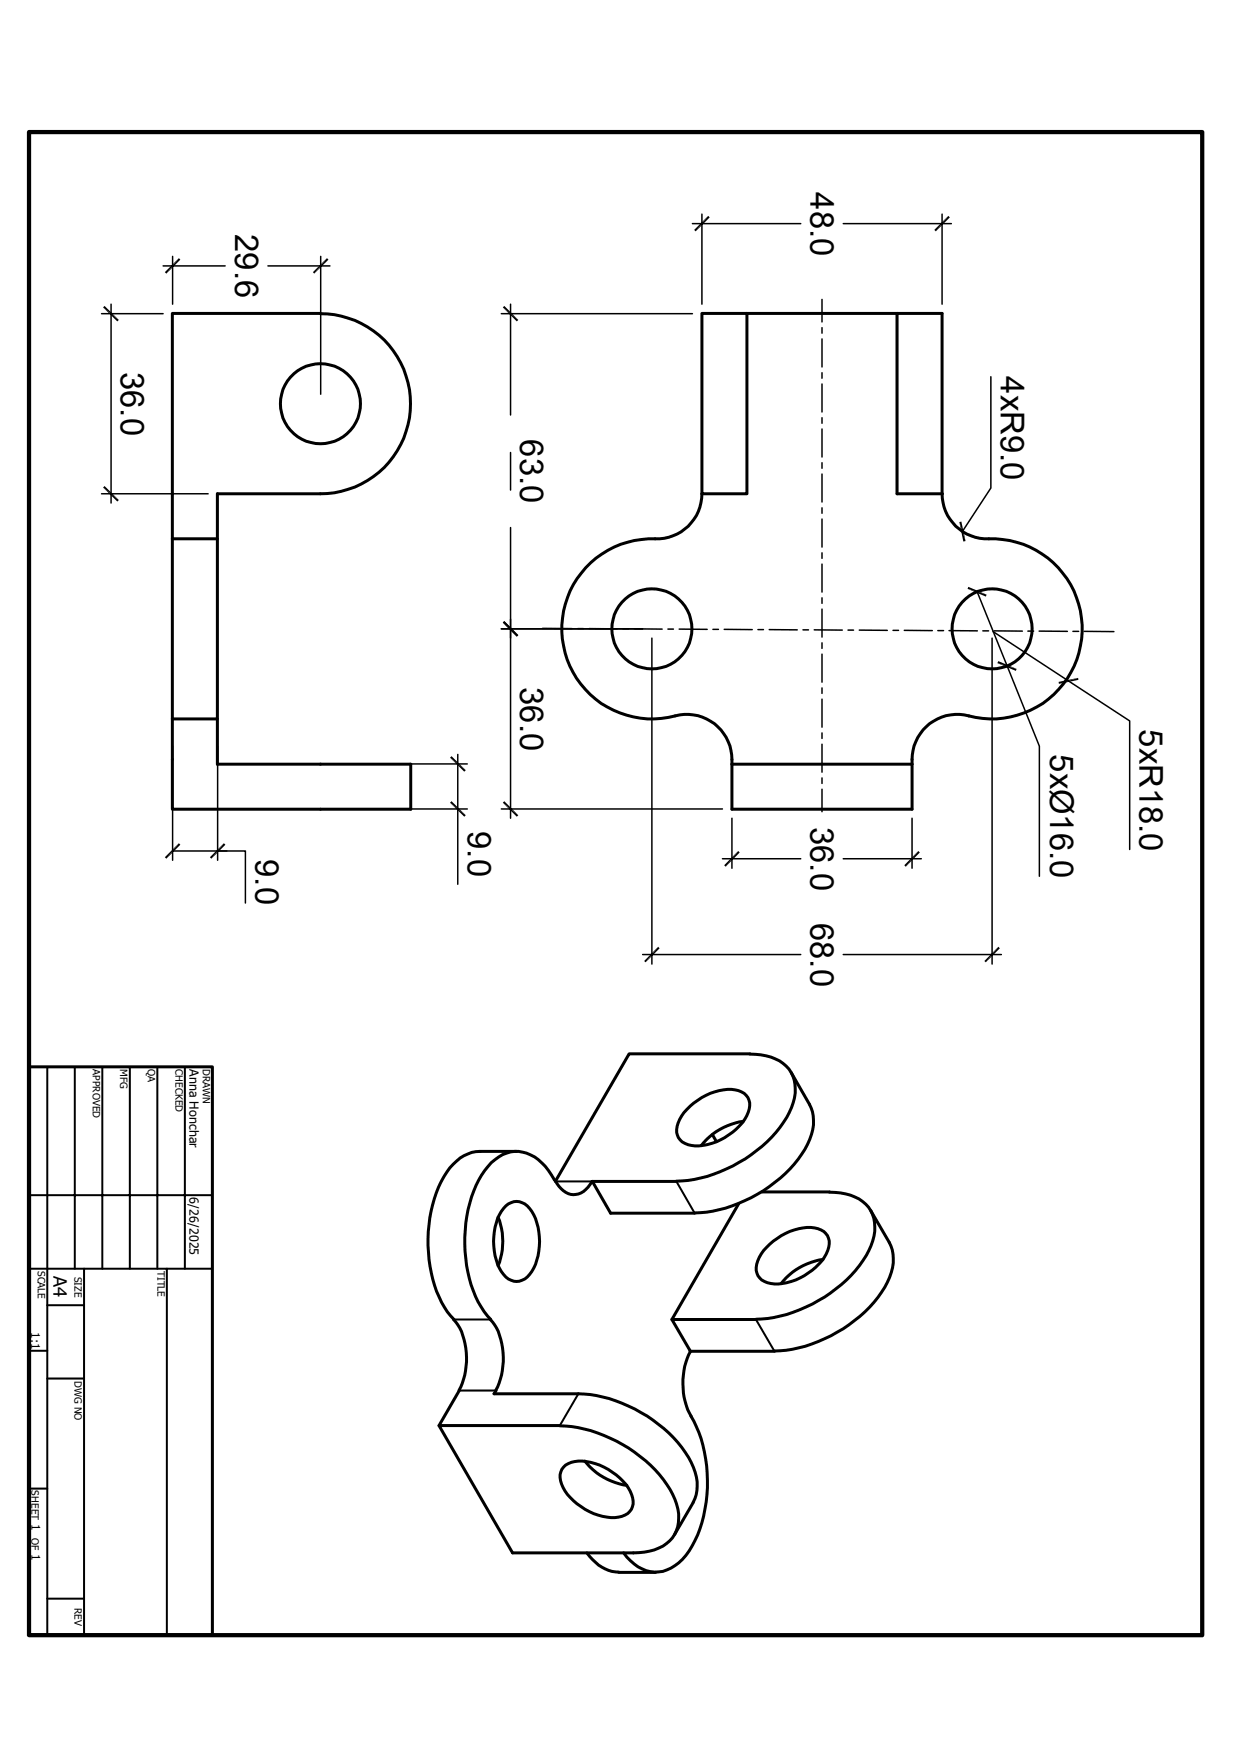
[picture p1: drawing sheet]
<svg xmlns="http://www.w3.org/2000/svg" width="210mm" height="297mm" viewBox="0 0 210 297" stroke-linecap="round" stroke-linejoin="round" font-family="sans-serif">
<g fill="none" stroke="#000" stroke-width=".51">
<path d="M54.2 53.1a15.2 15.2 0 0 1 15.3 15.2 15.2 15.2 0 0 1-15.3 15.3h-17.4v45.7h32.7v7.6h-40.3v-15.2M54.2 53h-25v38.2M118.8 53h7.6v30.6h-7.6zM126.4 53h25.4M29.2 91.2h7.6M29.2 91.2v30.5M118.8 83.6a7.8 7.8 0 0 1-7.9 7.6 15.3 15.3 0 0 0-15.7 17.4 15.3 15.3 0 0 0 19.8 12.4 7.6 7.6 0 0 1 8.9 7.5v8.4h30.4v-8.4a7.6 7.6 0 0 1 9.7-7.3 15.3 15.3 0 0 0 19.1-13.5 15.3 15.3 0 0 0-16.5-16.5 7.8 7.8 0 0 1-7.2-8.9v-29.3h-7.6v30.6h7.7M29.2 121.7h7.6M123.9 129.3h30.4M126.9 178.4h-20.4l-12.5 21.5M126.9 178.4a8.2 8.2 0 0 1 6.6 2.5 7 7 0 0 1 .1 7.4 22.6 22.6 0 0 1-11.7 10 20.9 20.9 0 0 1-7.4 1.6M4.9 180.6h31v96.1h-31z"/>
<path d="M87.4 194.9h-6.2a6.9 6.9 0 0 0-5.6 3.5 22.7 22.7 0 0 0-2.8 15.9 17 17 0 0 0 4 9M93.9 199.7a9.2 9.2 0 0 0-4.8-4.5 5.9 5.9 0 0 0-6.5 2.2 19.5 19.5 0 0 0-3.9 12 21.4 21.4 0 0 0 3.2 12.6l1.2 1.3M93.9 199.7a3.9 3.9 0 0 0 3.1 2.5 3.7 3.7 0 0 0 3.2-2.3l3.1 5.4h14.3M100.2 199.9h14.3M116.2 187.7a9.9 9.9 0 0 1 8.2-3.3 2.6 2.6 0 0 1 2.2 3.9 10.1 10.1 0 0 1-7.6 5.5 3.9 3.9 0 0 1-4.2-1.3 4 4 0 0 1 .9-4.2zM120.6 192l.6 1.2M125.8 189.8a11 11 0 0 0-7.1 4.1M133.9 181.5l3.1 5.4a7.2 7.2 0 0 1-.3 6.8 22.8 22.8 0 0 1-12.8 10.4l-2.2 .6a16.2 16.2 0 0 1-4.1 .6M84.3 206a10.9 10.9 0 0 1 0 8.2M85.6 204.1a2.73 2.73 0 0 1 4.4 .9 10.5 10.5 0 0 1 0 10.2 2.82 2.82 0 0 1-2.6 1.7 2.82 2.82 0 0 1-2.6-1.7 10.5 10.5 0 0 1 0-10.2zM125 203.7l-11.3 19.6 3.1 5.4M128.9 201.7h11.5"/>
<path d="M129.7 211.1a9.9 9.9 0 0 1 8.2-3.3 2.6 2.6 0 0 1 2.2 3.8 10.1 10.1 0 0 1-7.7 5.6 3.9 3.9 0 0 1-4.1-1.3 4 4 0 0 1 .9-4.2zM139.3 213.1a11 11 0 0 0-7.1 4.2M140.4 201.8a8.2 8.2 0 0 1 6.6 2.5 7 7 0 0 1 0 7.4 22.6 22.6 0 0 1-11.7 10 20.9 20.9 0 0 1-7.4 1.6M147.4 204.9l3.1 5.4a7.2 7.2 0 0 1-.3 6.7 22.6 22.6 0 0 1-11.7 10 20.9 20.9 0 0 1-7.4 1.6M76.8 223.3a10 10 0 0 1 2.2 7.2l-.3 2.2-.5 1.4-.5 1.2M77.7 235.3l-3.4 6M83 223.3a10 10 0 0 1 2.2 7.2l-.3 2.2-.4 1.4-.6 1.2M83.9 235.3l-.3 .6h14.3a23.9 23.9 0 0 1 18.1 9.9 9.2 9.2 0 0 1 1.8 7.2l-.5 1.3M113.7 223.3h14.2M116.8 228.7h14.3M116.8 228.7a11.9 11.9 0 0 0 .2 11M116.9 239.6a23.9 23.9 0 0 1 1.5 19.1 11.8 11.8 0 0 1-4.9 6.7 5.6 5.6 0 0 1-6.8-1.2l-1.2-1.4"/>
<path d="M94.7 241.3h-20.4l12.4 21.5h20.5a8.2 8.2 0 0 0 6.6-2.5 7 7 0 0 0 0-7.4 22.8 22.8 0 0 0-12.8-10.4l-2.1-.6a16.2 16.2 0 0 0-4.2-.6M95.4 248.3a4.8 4.8 0 0 1 4.5-.8 10.2 10.2 0 0 1 7 5.4 2.6 2.6 0 0 1-2.2 3.9 10 10 0 0 1-9.7-5.6 2.59 2.59 0 0 1 .4-2.9zM99 247.3a11 11 0 0 0 7.1 4.1M117.3 254.3l-3.1 5.4M99.3 262.8a6.9 6.9 0 0 0 5.4 3.3M104.7 266.1h6.3"/>
<circle cx="54.2" cy="68.3" r="6.8"/>
<circle cx="110.3" cy="106.4" r="6.8"/>
<circle cx="167.9" cy="106.4" r="6.8"/>
</g>
<g fill="none" stroke="#000" stroke-width=".34">
<path d="M8 180.6v96.1M12.7 180.6v34.1M17.3 180.6v34.1M22 180.6v34.1M26.6 180.6v34.1M31.3 180.6v34.1M94 199.9h6.2M114.5 199.9l3.1 5.4M4.9 214.7h31M4.9 202.3h31M14.2 214.7v62M28.2 214.7v62"/>
<path d="M4.9 228.6h3.1M8 220.9h6.2M8 233.3h6.2M76.8 223.3h6.2M77.7 235.3h6.2M97.9 235.9l-3.2 5.4M127.9 223.3l3.2 5.4M4.9 251.9h3.1M8 270.6h6.2"/>
</g>
<path d="M4.9 22.4h198.6v254.3h-198.6z" fill="none" stroke="#000" stroke-width=".72"/>
<g fill="none" stroke="#000" stroke-width=".25">
<path d="M117.2 37.8h18.3M118.8 36.2v15.3M142.7 37.8h18.3M159.4 36.2v15.3M17.2 53.1h10.4M18.8 51.5v33.6M27.6 45h10.5M29.2 43.4v8.1M45.3 45h10.5M54.3 43.4v23.3M84.8 53.1h32.4M86.4 51.5v18.7"/>
<path d="M139.1 50.7v3.8M139.1 55.5v.9M139.1 57.4v4.7M86.4 76.6v6.3M139.1 63.1v.9M139.1 65v4.7M139.1 70.7v.9M139.1 72.6v4.7M139.1 78.3v.9M167.7 63.8v18.8l-4.8 7.4M17.2 83.6h18M86.4 89.3v49.2"/>
<path d="M139.1 80.2v4.8M139.1 85.9v1M139.1 87.8v4.8M139.1 93.6v.9M139.1 95.5v4.7M84.8 106.4h24M91.8 106.3l5 .1M97.8 106.4h.9M99.7 106.4h4.7M107.3 106.4l4.8 .1M110.3 108v55.2M113 106.5h1"/>
<path d="M114.9 106.5h4.8M120.6 106.5h1M122.6 106.5l4.7 .1M128.3 106.6h.9M130.2 106.6h4.7M135.9 106.6h.9M137.8 106.6h4.7M139.1 101.2v.9M139.1 103.1v4.7M139.1 108.8v.9M139.1 110.7v4.7M139.1 116.4v.9"/>
<path d="M139.1 118.3v4.8M143.5 106.6h.9M145.4 106.6l4.8 .1M151.1 106.7h1M153 106.7h4.8M158.7 106.7h1M160.6 106.7l4.8 .1M165.4 100.1l10.5 26.2v22M166.3 106.8h1M167.9 108v55.2M168.1 106.9l23.1 15.1v21.8M168.2 106.8h4.8"/>
<path d="M173.9 106.8h1M175.9 106.8h4.7M181.6 106.8h.9M183.5 106.8l5 .1M29.2 126.3v19.3M36.8 126.3v19.3M63.5 136.9h15.6M63.5 129.3h15.6M77.5 127.7v21.9M84.8 136.9h37.5M123.9 138.5v8.4M139.1 124v1"/>
<path d="M139.1 125.9v4.8M139.1 131.7v.9M139.1 133.6v3.8M154.3 138.5v8.4M29.2 144h9.2M36.8 144h4.7v8.8M122.3 145.3h13.2M142.7 145.3h13.2M108.8 161.5h26.7M142.7 161.5h26.8"/>
</g>
<g fill="#000">
<path d="M119.8 36.5l-2.1 2.7-.2-.3zM119.8 36.5l.3 .3-2.4 2.4zM158.1 38.9l2.4-2.4-2.1 2.7zM160.5 36.5l.2 .3-2.3 2.4zM17.4 52l2.7 2.1-.2 .3zM17.7 51.8l2.4 2.3-2.7-2.1zM30.3 43.7l-2.1 2.6-.3-.2zM30.3 43.7l.2 .2-2.3 2.4zM55.3 43.7l-2.1 2.6-.2-.2zM55.3 43.7l.3 .2-2.4 2.4zM85.1 52l2.6 2.1-.2 .3zM85.3 51.8l2.4 2.3-2.6-2.1z"/>
<path d="M17.4 82.5l2.7 2.1-.2 .3zM17.4 82.5l.3-.2 2.4 2.3zM162.3 88.3l1.1 3.3-.4 .1zM162.3 88.3h.4l.7 3.3zM163.7 99.7l3.3 .9-.2 .4zM163.9 99.3l3.1 1.3-3.3-.9zM85.1 105.4l2.6 2.1-.2 .2zM85.1 105.4l.2-.3 2.4 2.4zM168.8 112.2l3.2 1-.1 .3zM169 111.9l3 1.3-3.2-1zM179.2 115.4l3.3-.7-3.3 1zM179.2 115.7l3.3-1v.4z"/>
<path d="M76.2 135.8l2.6 2.2-.2 .2zM76.4 135.6l2.4 2.4-2.6-2.2zM76.2 128.2l2.6 2.1-.2 .3zM76.4 128l2.4 2.3-2.6-2.1zM85.1 135.8l2.6 2.2-.2 .2zM85.3 135.6l2.4 2.4-2.6-2.2zM30.3 142.7l-2.1 2.6-.3-.2zM30.3 142.7l.2 .3-2.3 2.3zM37.9 142.7l-2.1 2.6-.3-.2zM37.9 142.7l.2 .3-2.3 2.3zM124.9 144l-2.1 2.7-.2-.3zM124.9 144l.3 .3-2.4 2.4z"/>
<path d="M155.4 144l-2.1 2.7-.3-.3zM155.4 144l.3 .3-2.4 2.4zM111.4 160.2l-2.1 2.7-.3-.3zM111.4 160.2l.2 .3-2.3 2.4zM169 160.2l-2.2 2.7-.2-.3zM169 160.2l.2 .3-2.4 2.4z"/>
</g>
<g font-size="5.5">
<text x="137.2" y="32.6" transform="rotate(90 137.2 32.6)">48.0</text>
<text x="39.8" y="39.6" transform="rotate(90 39.8 39.6)">29.6</text>
<text x="20.4" y="62.9" transform="rotate(90 20.4 62.9)">36.0</text>
<text x="169.4" y="63.7" transform="rotate(90 169.4 63.7)">4xR9.0</text>
<text x="88.1" y="74.4" transform="rotate(90 88.1 74.4)">63.0</text>
<text x="88.1" y="116.3" transform="rotate(90 88.1 116.3)">36.0</text>
<text x="192.8" y="123.4" transform="rotate(90 192.8 123.4)">5xR18.0</text>
<text x="177.7" y="127.6" transform="rotate(90 177.7 127.6)">5xØ16.0</text>
<text x="79.2" y="140.6" transform="rotate(90 79.2 140.6)">9.0</text>
<text x="137.2" y="140" transform="rotate(90 137.2 140)">36.0</text>
<text x="43.2" y="145.4" transform="rotate(90 43.2 145.4)">9.0</text>
<text x="137.2" y="156.2" transform="rotate(90 137.2 156.2)">68.0</text>
</g>
<text font-size="3.1" x="9.1" y="216" transform="rotate(90 9.1 216)">A4</text>
<g font-size="2.1">
<text x="32.1" y="180.9" transform="rotate(90 32.1 180.9)">Anna Honchar</text>
<text x="32.1" y="202.6" transform="rotate(90 32.1 202.6)">6/26/2025</text>
</g>
<g font-size="2">
<text x="5.3" y="225.4" transform="rotate(90 5.3 225.4)">1:1</text>
<text x="5.3" y="257.9" transform="rotate(90 5.3 257.9)">1</text>
<text x="5.3" y="263" transform="rotate(90 5.3 263)">1</text>
</g>
<g font-size="1.7">
<text x="15.7" y="180.9" transform="rotate(90 15.7 180.9)">APPROVED</text>
<text x="20.4" y="180.9" transform="rotate(90 20.4 180.9)">MFG</text>
<text x="25" y="180.9" transform="rotate(90 25 180.9)">QA</text>
<text x="29.7" y="180.9" transform="rotate(90 29.7 180.9)">CHECKED</text>
<text x="34.3" y="180.9" transform="rotate(90 34.3 180.9)">DRAWN</text>
<text x="6.4" y="215.1" transform="rotate(90 6.4 215.1)">SCALE</text>
<text x="26.6" y="215.1" transform="rotate(90 26.6 215.1)">TITLE</text>
<text x="12.6" y="216.1" transform="rotate(90 12.6 216.1)">SIZE</text>
<text x="12.6" y="233.7" transform="rotate(90 12.6 233.7)">DWG NO</text>
<text x="5.3" y="252.2" transform="rotate(90 5.3 252.2)">SHEET</text>
<text x="5.3" y="260.3" transform="rotate(90 5.3 260.3)">OF</text>
<text x="12.6" y="272.1" transform="rotate(90 12.6 272.1)">REV</text>
</g>
</svg>
